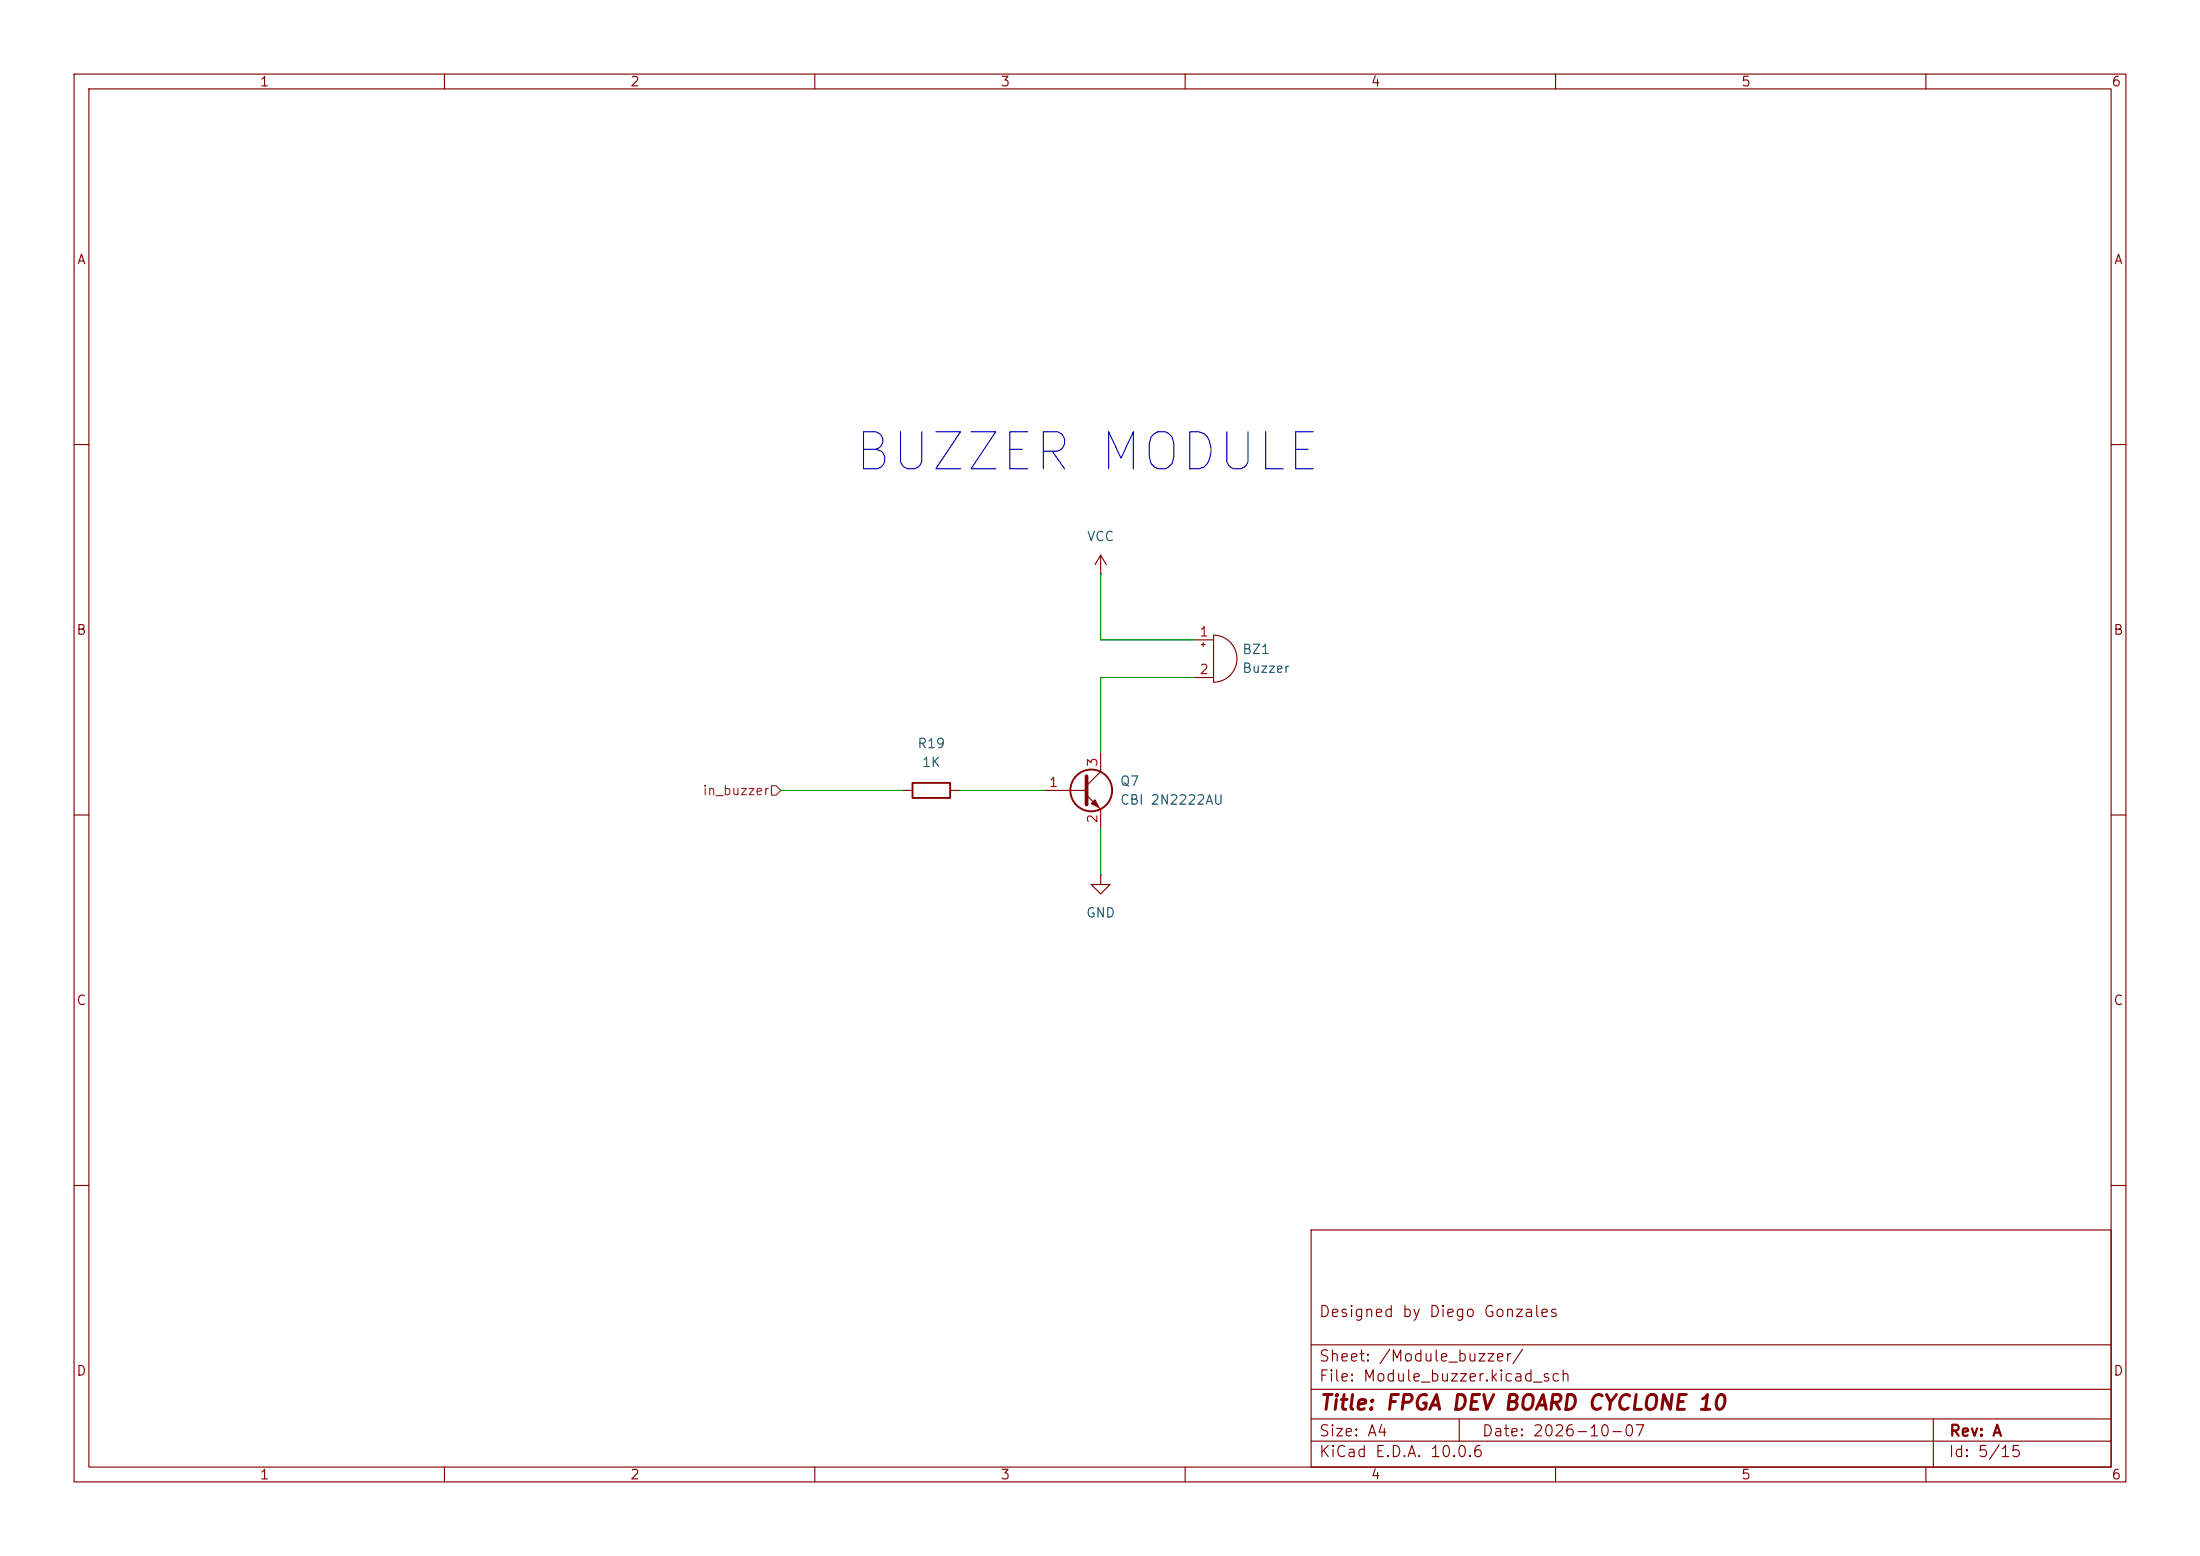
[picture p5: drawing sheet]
(kicad_sch
 (version 20260306)
 (generator "eeschema")
 (generator_version "10.0")
 (paper "A4")
 (title_block
  (title "FPGA DEV BOARD CYCLONE 10")
  (date "2026-10-07")
  (rev "A")
  (comment 1 "Designed by Diego Gonzales"))
 (lib_symbols
  (symbol "Device:Buzzer"
   (pin_names
    (offset 0.0254) (hide yes)) (exclude_from_sim no) (in_bom yes) (on_board yes)
   (in_pos_files yes)
   (duplicate_pin_numbers_are_jumpers no)
   (property "Reference" "BZ" (at 3.81 1.27 0) (show_name no) (do_not_autoplace no) (effects (font (size 1.27 1.27)) (justify left)))
   (property "Value" "Buzzer" (at 3.81 -1.27 0) (show_name no) (do_not_autoplace no) (effects (font (size 1.27 1.27)) (justify left)))
   (property "Footprint" "" (at -0.635 2.54 90) (show_name no) (do_not_autoplace no) (hide yes) (effects (font (size 1.27 1.27))))
   (property "Datasheet" "" (at -0.635 2.54 90) (show_name no) (do_not_autoplace no) (hide yes) (effects (font (size 1.27 1.27))))
   (property "Description" "Buzzer, polarized" (at 0 0 0) (show_name no) (do_not_autoplace no) (hide yes) (effects (font (size 1.27 1.27))))
   (symbol "Buzzer_0_1"
    (polyline (pts (xy -1.651 1.905) (xy -1.143 1.905)) (stroke (width 0) (type default)) (fill (type none)))
    (polyline (pts (xy -1.397 2.159) (xy -1.397 1.651)) (stroke (width 0) (type default)) (fill (type none)))
    (arc (start 0 3.175) (mid 3.1612 0) (end 0 -3.175) (stroke (width 0) (type default)) (fill (type none)))
    (polyline (pts (xy 0 3.175) (xy 0 -3.175)) (stroke (width 0) (type default)) (fill (type none))))
   (symbol "Buzzer_1_1"
    (pin passive line (at -2.54 2.54 0) (length 2.54) (name "+" (effects (font (size 1.27 1.27)))) (number "1" (effects (font (size 1.27 1.27)))))
    (pin passive line (at -2.54 -2.54 0) (length 2.54) (name "-" (effects (font (size 1.27 1.27)))) (number "2" (effects (font (size 1.27 1.27))))))
   (embedded_fonts no))
  (symbol "Device:R"
   (pin_numbers (hide yes))
   (pin_names
    (offset 0)) (exclude_from_sim no) (in_bom yes) (on_board yes)
   (in_pos_files yes)
   (duplicate_pin_numbers_are_jumpers no)
   (property "Reference" "R" (at 2.032 0 90) (show_name no) (do_not_autoplace no) (effects (font (size 1.27 1.27))))
   (property "Value" "R" (at 0 0 90) (show_name no) (do_not_autoplace no) (effects (font (size 1.27 1.27))))
   (property "Footprint" "" (at -1.778 0 90) (show_name no) (do_not_autoplace no) (hide yes) (effects (font (size 1.27 1.27))))
   (property "Datasheet" "" (at 0 0 0) (show_name no) (do_not_autoplace no) (hide yes) (effects (font (size 1.27 1.27))))
   (property "Description" "Resistor" (at 0 0 0) (show_name no) (do_not_autoplace no) (hide yes) (effects (font (size 1.27 1.27))))
   (symbol "R_0_1"
    (rectangle (start -1.016 -2.54) (end 1.016 2.54) (stroke (width 0.254) (type default)) (fill (type none))))
   (symbol "R_1_1"
    (pin passive line (at 0 3.81 270) (length 1.27) (name "" (effects (font (size 1.27 1.27)))) (number "1" (effects (font (size 1.27 1.27)))))
    (pin passive line (at 0 -3.81 90) (length 1.27) (name "" (effects (font (size 1.27 1.27)))) (number "2" (effects (font (size 1.27 1.27))))))
   (embedded_fonts no))
  (symbol "Transistor_BJT:2SC4213"
   (pin_names
    (offset 0) (hide yes)) (exclude_from_sim no) (in_bom yes) (on_board yes)
   (in_pos_files yes)
   (duplicate_pin_numbers_are_jumpers no)
   (property "Reference" "Q" (at 5.08 1.905 0) (show_name no) (do_not_autoplace no) (effects (font (size 1.27 1.27)) (justify left)))
   (property "Value" "2SC4213" (at 5.08 0 0) (show_name no) (do_not_autoplace no) (effects (font (size 1.27 1.27)) (justify left)))
   (property "Footprint" "Package_TO_SOT_SMD:SOT-323_SC-70" (at 5.08 -1.905 0) (show_name no) (do_not_autoplace no) (hide yes) (effects (font (size 1.27 1.27)
    (italic yes)) (justify left)))
   (property "Datasheet" "https://toshiba.semicon-storage.com/info/docget.jsp?did=19305&prodName=2SC4213" (at 0 0 0) (show_name no) (do_not_autoplace no) (hide yes) (effects (font (size 1.27 1.27)) (justify left)))
   (property "Description" "0.3A Ic, 20V Vce, NPN Transistor, For Muting and Switching, SOT-323" (at 0 0 0) (show_name no) (do_not_autoplace no) (hide yes) (effects (font (size 1.27 1.27))))
   (property "Sim.Device" "NPN" (at 0 0 0) (show_name no) (do_not_autoplace no) (hide yes) (effects (font (size 1.27 1.27))))
   (property "Sim.Pins" "1=B 2=E 3=C" (at 0 0 0) (show_name no) (do_not_autoplace no) (hide yes) (effects (font (size 1.27 1.27))))
   (symbol "2SC4213_0_1"
    (polyline (pts (xy -2.54 0) (xy 0.635 0)) (stroke (width 0) (type default)) (fill (type none)))
    (polyline (pts (xy 0.635 1.905) (xy 0.635 -1.905)) (stroke (width 0.508) (type default)) (fill (type none)))
    (circle (center 1.27 0) (radius 2.8194) (stroke (width 0.254) (type default)) (fill (type none))))
   (symbol "2SC4213_1_1"
    (polyline (pts (xy 0.635 0.635) (xy 2.54 2.54)) (stroke (width 0) (type default)) (fill (type none)))
    (polyline (pts (xy 0.635 -0.635) (xy 2.54 -2.54)) (stroke (width 0) (type default)) (fill (type none)))
    (polyline (pts (xy 1.27 -1.778) (xy 1.778 -1.27) (xy 2.286 -2.286) (xy 1.27 -1.778)) (stroke (width 0) (type default)) (fill (type outline)))
    (pin input line (at -5.08 0 0) (length 2.54) (name "B" (effects (font (size 1.27 1.27)))) (number "1" (effects (font (size 1.27 1.27)))))
    (pin passive line (at 2.54 -5.08 90) (length 2.54) (name "E" (effects (font (size 1.27 1.27)))) (number "2" (effects (font (size 1.27 1.27)))))
    (pin passive line (at 2.54 5.08 270) (length 2.54) (name "C" (effects (font (size 1.27 1.27)))) (number "3" (effects (font (size 1.27 1.27))))))
   (embedded_fonts no))
  (symbol "power:GND"
   (power global)
   (pin_numbers (hide yes))
   (pin_names
    (offset 0) (hide yes)) (exclude_from_sim no) (in_bom yes) (on_board yes)
   (in_pos_files yes)
   (duplicate_pin_numbers_are_jumpers no)
   (property "Reference" "#PWR" (at 0 -6.35 0) (show_name no) (do_not_autoplace no) (hide yes) (effects (font (size 1.27 1.27))))
   (property "Value" "GND" (at 0 -3.81 0) (show_name no) (do_not_autoplace no) (effects (font (size 1.27 1.27))))
   (property "Footprint" "" (at 0 0 0) (show_name no) (do_not_autoplace no) (hide yes) (effects (font (size 1.27 1.27))))
   (property "Datasheet" "" (at 0 0 0) (show_name no) (do_not_autoplace no) (hide yes) (effects (font (size 1.27 1.27))))
   (property "Description" "Power symbol creates a global label with name \"GND\" , ground" (at 0 0 0) (show_name no) (do_not_autoplace no) (hide yes) (effects (font (size 1.27 1.27))))
   (symbol "GND_0_1"
    (polyline (pts (xy 0 0) (xy 0 -1.27) (xy 1.27 -1.27) (xy 0 -2.54) (xy -1.27 -1.27) (xy 0 -1.27)) (stroke (width 0) (type default)) (fill (type none))))
   (symbol "GND_1_1"
    (pin power_in line (at 0 0 270) (length 0) (name "" (effects (font (size 1.27 1.27)))) (number "1" (effects (font (size 1.27 1.27))))))
   (embedded_fonts no))
  (symbol "power:VCC"
   (power global)
   (pin_numbers (hide yes))
   (pin_names
    (offset 0) (hide yes)) (exclude_from_sim no) (in_bom yes) (on_board yes)
   (in_pos_files yes)
   (duplicate_pin_numbers_are_jumpers no)
   (property "Reference" "#PWR" (at 0 -3.81 0) (show_name no) (do_not_autoplace no) (hide yes) (effects (font (size 1.27 1.27))))
   (property "Value" "VCC" (at 0 3.556 0) (show_name no) (do_not_autoplace no) (effects (font (size 1.27 1.27))))
   (property "Footprint" "" (at 0 0 0) (show_name no) (do_not_autoplace no) (hide yes) (effects (font (size 1.27 1.27))))
   (property "Datasheet" "" (at 0 0 0) (show_name no) (do_not_autoplace no) (hide yes) (effects (font (size 1.27 1.27))))
   (property "Description" "Power symbol creates a global label with name \"VCC\"" (at 0 0 0) (show_name no) (do_not_autoplace no) (hide yes) (effects (font (size 1.27 1.27))))
   (symbol "VCC_0_1"
    (polyline (pts (xy -0.762 1.27) (xy 0 2.54)) (stroke (width 0) (type default)) (fill (type none)))
    (polyline (pts (xy 0 2.54) (xy 0.762 1.27)) (stroke (width 0) (type default)) (fill (type none)))
    (polyline (pts (xy 0 0) (xy 0 2.54)) (stroke (width 0) (type default)) (fill (type none))))
   (symbol "VCC_1_1"
    (pin power_in line (at 0 0 90) (length 0) (name "" (effects (font (size 1.27 1.27)))) (number "1" (effects (font (size 1.27 1.27))))))
   (embedded_fonts no)))
 (text "BUZZER MODULE"
  (exclude_from_sim no)
  (at 146.812 61.214 0)
  (effects (font (size 5 5))))
 (wire
  (pts (xy 148.59 111.76) (xy 148.59 118.11))
  (stroke (width 0) (type default)))
 (wire
  (pts (xy 129.54 106.68) (xy 140.97 106.68))
  (stroke (width 0) (type default)))
 (wire
  (pts (xy 148.59 77.47) (xy 148.59 86.36))
  (stroke (width 0) (type default)))
 (wire
  (pts (xy 105.41 106.68) (xy 121.92 106.68))
  (stroke (width 0) (type default)))
 (wire
  (pts (xy 148.59 91.44) (xy 161.29 91.44))
  (stroke (width 0) (type default)))
 (wire
  (pts (xy 148.59 86.36) (xy 161.29 86.36))
  (stroke (width 0) (type default)))
 (wire
  (pts (xy 148.59 101.6) (xy 148.59 91.44))
  (stroke (width 0) (type default)))
 (hierarchical_label "in_buzzer"
  (shape input)
  (at 105.41 106.68 180)
  (effects (font (size 1.27 1.27)) (justify right)))
 (symbol
  (lib_id "Transistor_BJT:2SC4213")
  (at 146.05 106.68 0)
  (unit 1)
  (body_style 1)
  (exclude_from_sim no)
  (in_bom yes)
  (on_board yes)
  (in_pos_files yes)
  (dnp no)
  (fields_autoplaced yes)
  (property "Reference" "Q7" (at 151.13 105.4099 0) (show_name no) (do_not_autoplace no) (effects (font (size 1.27 1.27)) (justify left)))
  (property "Value" "CBI 2N2222AU" (at 151.13 107.9499 0) (show_name no) (do_not_autoplace no) (effects (font (size 1.27 1.27)) (justify left)))
  (property "Footprint" "CustomComponents:Transistor NPN 2n2222AU - SOT-89" (at 151.13 108.585 0) (hide yes) (show_name no) (do_not_autoplace no) (effects (font (size 1.27 1.27)
    (italic yes)) (justify left)))
  (property "Datasheet" "https://toshiba.semicon-storage.com/info/docget.jsp?did=19305&prodName=2SC4213" (at 146.05 106.68 0) (hide yes) (show_name no) (do_not_autoplace no) (effects (font (size 1.27 1.27)) (justify left)))
  (property "Description" "0.3A Ic, 20V Vce, NPN Transistor, For Muting and Switching, SOT-323" (at 146.05 106.68 0) (hide yes) (show_name no) (do_not_autoplace no) (effects (font (size 1.27 1.27))))
  (property "Sim.Device" "NPN" (at 146.05 106.68 0) (hide yes) (show_name no) (do_not_autoplace no) (effects (font (size 1.27 1.27))))
  (property "Sim.Pins" "1=B 2=E 3=C" (at 146.05 106.68 0) (hide yes) (show_name no) (do_not_autoplace no) (effects (font (size 1.27 1.27))))
  (property "Purchase link" "" (at 146.05 106.68 0) (hide yes) (show_name no) (do_not_autoplace no) (effects (font (size 1.27 1.27))))
  (property "KLC_S3.3" "" (at 146.05 106.68 0) (hide yes) (show_name no) (do_not_autoplace no) (effects (font (size 1.27 1.27))))
  (property "KLC_S5.1" "" (at 146.05 106.68 0) (hide yes) (show_name no) (do_not_autoplace no) (effects (font (size 1.27 1.27))))
  (pin "2")
  (pin "1")
  (pin "3"))
 (symbol
  (lib_id "Device:Buzzer")
  (at 163.83 88.9 0)
  (unit 1)
  (body_style 1)
  (exclude_from_sim no)
  (in_bom yes)
  (on_board yes)
  (in_pos_files yes)
  (dnp no)
  (fields_autoplaced yes)
  (property "Reference" "BZ1" (at 167.64 87.6299 0) (show_name no) (do_not_autoplace no) (effects (font (size 1.27 1.27)) (justify left)))
  (property "Value" "Buzzer" (at 167.64 90.1699 0) (show_name no) (do_not_autoplace no) (effects (font (size 1.27 1.27)) (justify left)))
  (property "Footprint" "Buzzer_Beeper:Buzzer_12x9.5RM7.6" (at 163.195 86.36 90) (hide yes) (show_name no) (do_not_autoplace no) (effects (font (size 1.27 1.27))))
  (property "Datasheet" "" (at 163.195 86.36 90) (hide yes) (show_name no) (do_not_autoplace no) (effects (font (size 1.27 1.27))))
  (property "Description" "Buzzer, polarized" (at 163.83 88.9 0) (hide yes) (show_name no) (do_not_autoplace no) (effects (font (size 1.27 1.27))))
  (property "Purchase link" "https://www.lcsc.com/product-detail/C96093.html?s_z=n_q_t_buzzer" (at 163.83 88.9 0) (hide yes) (show_name no) (do_not_autoplace no) (effects (font (size 1.27 1.27))))
  (property "KLC_S3.3" "" (at 163.83 88.9 0) (hide yes) (show_name no) (do_not_autoplace no) (effects (font (size 1.27 1.27))))
  (property "KLC_S5.1" "" (at 163.83 88.9 0) (hide yes) (show_name no) (do_not_autoplace no) (effects (font (size 1.27 1.27))))
  (pin "2")
  (pin "1"))
 (symbol
  (lib_id "Device:R")
  (at 125.73 106.68 270)
  (unit 1)
  (body_style 1)
  (exclude_from_sim no)
  (in_bom yes)
  (on_board yes)
  (in_pos_files yes)
  (dnp no)
  (fields_autoplaced yes)
  (property "Reference" "R19" (at 125.73 100.33 90) (show_name no) (do_not_autoplace no) (effects (font (size 1.27 1.27))))
  (property "Value" "1K" (at 125.73 102.87 90) (show_name no) (do_not_autoplace no) (effects (font (size 1.27 1.27))))
  (property "Footprint" "Resistor_SMD:R_0805_2012Metric_Pad1.20x1.40mm_HandSolder" (at 125.73 104.902 90) (hide yes) (show_name no) (do_not_autoplace no) (effects (font (size 1.27 1.27))))
  (property "Datasheet" "" (at 125.73 106.68 0) (hide yes) (show_name no) (do_not_autoplace no) (effects (font (size 1.27 1.27))))
  (property "Description" "Resistor" (at 125.73 106.68 0) (hide yes) (show_name no) (do_not_autoplace no) (effects (font (size 1.27 1.27))))
  (property "Purchase link" "" (at 125.73 106.68 90) (hide yes) (show_name no) (do_not_autoplace no) (effects (font (size 1.27 1.27))))
  (property "KLC_S3.3" "" (at 125.73 106.68 90) (hide yes) (show_name no) (do_not_autoplace no) (effects (font (size 1.27 1.27))))
  (property "KLC_S5.1" "" (at 125.73 106.68 90) (hide yes) (show_name no) (do_not_autoplace no) (effects (font (size 1.27 1.27))))
  (pin "1")
  (pin "2"))
 (symbol
  (lib_id "power:VCC")
  (at 148.59 77.47 0)
  (unit 1)
  (body_style 1)
  (exclude_from_sim no)
  (in_bom yes)
  (on_board yes)
  (in_pos_files yes)
  (dnp no)
  (fields_autoplaced yes)
  (property "Reference" "#PWR010" (at 148.59 81.28 0) (hide yes) (show_name no) (do_not_autoplace no) (effects (font (size 1.27 1.27))))
  (property "Value" "VCC" (at 148.59 72.39 0) (show_name no) (do_not_autoplace no) (effects (font (size 1.27 1.27))))
  (property "Footprint" "" (at 148.59 77.47 0) (hide yes) (show_name no) (do_not_autoplace no) (effects (font (size 1.27 1.27))))
  (property "Datasheet" "" (at 148.59 77.47 0) (hide yes) (show_name no) (do_not_autoplace no) (effects (font (size 1.27 1.27))))
  (property "Description" "Power symbol creates a global label with name \"VCC\"" (at 148.59 77.47 0) (hide yes) (show_name no) (do_not_autoplace no) (effects (font (size 1.27 1.27))))
  (pin "1"))
 (symbol
  (lib_id "power:GND")
  (at 148.59 118.11 0)
  (unit 1)
  (body_style 1)
  (exclude_from_sim no)
  (in_bom yes)
  (on_board yes)
  (in_pos_files yes)
  (dnp no)
  (fields_autoplaced yes)
  (property "Reference" "#PWR011" (at 148.59 124.46 0) (hide yes) (show_name no) (do_not_autoplace no) (effects (font (size 1.27 1.27))))
  (property "Value" "GND" (at 148.59 123.19 0) (show_name no) (do_not_autoplace no) (effects (font (size 1.27 1.27))))
  (property "Footprint" "" (at 148.59 118.11 0) (hide yes) (show_name no) (do_not_autoplace no) (effects (font (size 1.27 1.27))))
  (property "Datasheet" "" (at 148.59 118.11 0) (hide yes) (show_name no) (do_not_autoplace no) (effects (font (size 1.27 1.27))))
  (property "Description" "Power symbol creates a global label with name \"GND\" , ground" (at 148.59 118.11 0) (hide yes) (show_name no) (do_not_autoplace no) (effects (font (size 1.27 1.27))))
  (pin "1")))
